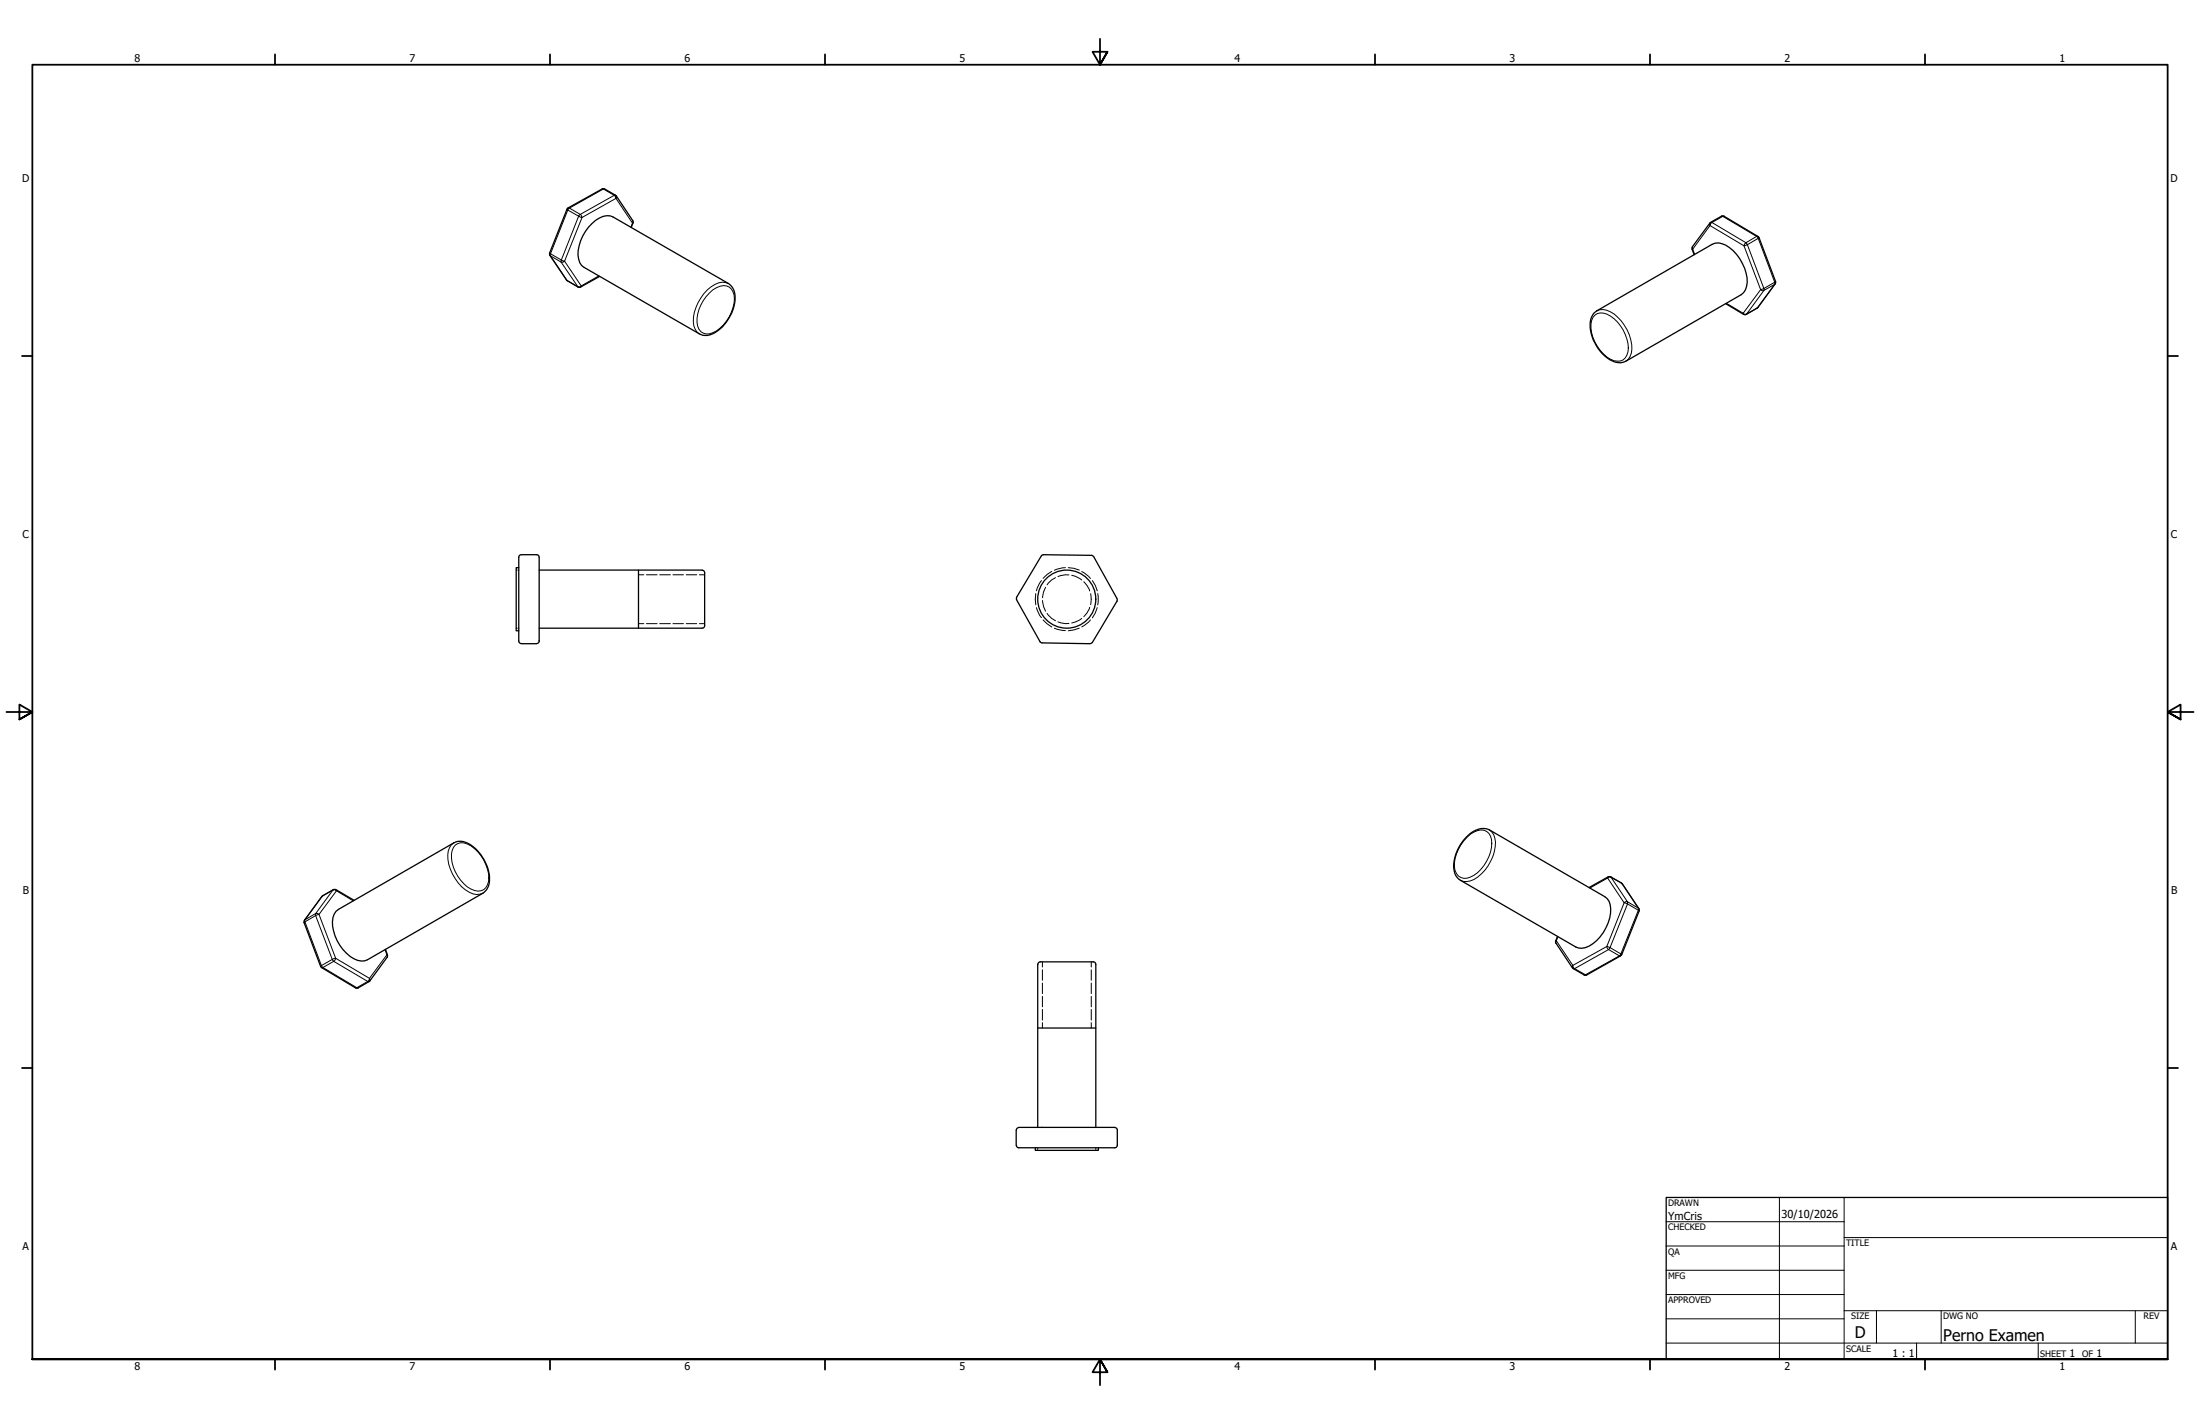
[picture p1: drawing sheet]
<svg xmlns="http://www.w3.org/2000/svg" width="864mm" height="559mm" viewBox="0 0 864 559" stroke-linecap="round" stroke-linejoin="round" font-family="sans-serif">
<!-- layer: Hidden (ANSI) -->
<g fill="none" stroke="#000" stroke-width=".39">
<path d="M202.6 223.7h.3M203.3 223.7h.3M406.6 232.9v4.5M406.8 238.4l1.3 3.1 .7 .9M408.8 227.8l-.7 1-1.3 3M412.9 224.2l-1.9 1.2-1.6 1.5M418.2 222.8l-4.3 1M419.4 222.8l2.1 .2 2.2 .7M424.6 224.3l2.8 1.9 .7 .8M428.8 227.8l1.2 1.9 .7 2.1M430.7 238.4l-.7 2.1-1.2 1.9M430.9 232.9v4.5"/>
<path d="M202.6 246.5h.3M203.3 246.5h.3M409.4 243.3l3.5 2.8M413.9 246.5l1.1 .5 3.2 .5M423.7 246.5l-4.3 1M428.1 243.3l-.7 .8-2.8 1.9M407.4 450.4v.4M407.4 451.1v.3M430.1 450.4v.4M430.1 451.1v.3"/>
</g>
<!-- layer: Hidden Narrow (ANSI) -->
<g fill="none" stroke="#000" stroke-width=".39">
<path d="M250.6 225.6h2.1M253.7 225.6h4.2M259 225.6h4.1M264.2 225.6h4.1M269.4 225.6h4.1M274.6 225.6h2M409.3 235.6l.3 2.4 .8 1.8M410.4 230.4l-.8 1.9-.3 2.3M414.3 226.7l-1.4 .8-1.9 2M419.6 225.6h-1.3l-3 .7M420.7 225.7l1.4 .4 2.5 1.5M425.4 228.3l1.3 1.4 1 2.2"/>
<path d="M427.7 238.3l-1 2.3-1.3 1.4M428.1 233l.3 2.1-.3 2.2M250.6 244.7h2.1M253.7 244.7h4.2M259 244.7h4.1M264.2 244.7h4.1M269.4 244.7h4.1M274.6 244.7h2M411 240.7l1.9 2 1.4 .9M415.3 244l3 .7h1.3M424.6 242.7l-2.5 1.4-1.4 .4M409.2 377.4v2.1"/>
<path d="M428.4 377.4v2.1M409.2 380.6v4.1M409.2 385.8v4.1M409.2 391v4.1M409.2 396.1v4.2M428.4 380.6v4.1M428.4 385.8v4.1M428.4 391v4.1M428.4 396.1v4.2M409.2 401.3v2.1M428.4 401.3v2.1"/>
</g>
<!-- layer: Visible (ANSI) -->
<g fill="none" stroke="#000" stroke-width=".51">
<path d="M237.3 74.2h-1l-13.3 7.4-.4 .5M237.4 74.2l4.2 2.4M241.6 76.6l6.8 10 .1 .9-.7 1.8M215.8 99.3l.1 .9M222.6 82.1l-6.8 17.2M232.4 87.7a7.3 7.3 0 0 1 8.3-2.5l45.2 26.1a8.1 8.1 0 0 1 2.1 9.5 14.8 14.8 0 0 1-10.5 10.8h-1.6l-1.4-.6-45.3-26.1a7.5 7.5 0 0 1-1.9-8.4 17.8 17.8 0 0 1 5.1-8.8zM664.2 97.8l.8 2.1M671.5 87.3l-7.2 9.5v1M675.8 84.8h.9M675.8 84.8l-4.3 2.4M676.7 84.8l13.7 8.3 6.6 17.3-.2 1-7 9.5M215.8 100.2l6.6 9.8 4.5 2.6"/>
<path d="M235.4 108.5l-7.5 4.2-1-.1M677.4 119.1l7.3 4.4 .8-.1 4.2-2.5M625.7 122.9l1.1-.9 45.3-26.1a7.4 7.4 0 0 1 8.2 2.5 16.5 16.5 0 0 1 5.3 14l-.4 1.3-1.7 1.9-45.3 26.1a7.4 7.4 0 0 1-8.5-2.2 15.9 15.9 0 0 1-5.2-14.5zM210.6 217.7h-6a.99 .99 0 0 0-1 1v32.9M210.7 217.7a.99 .99 0 0 1 .9 1v32.9M429.3 218.4l-.9-.5-19.3-.1-10 16.5v1M429.3 218.4l9.2 16.5M203.6 222.8h-1v24.7h1M211.6 223.7l64.4 .2 .6 .8v20.8l-.3 .7-.7 .3h-64M250.6 223.7v22.8M399 235.3l9.6 16.8 19.3 .5M438.5 234.9v1l-9.7 16.2"/>
<path d="M203.6 251.6l.3 .7 .7 .2M204.7 252.6h5.9M211.6 251.6l-.2 .7-.7 .2M428.8 252.1l-.9 .4M576.1 328a7.8 7.8 0 0 1 8.6-2.3l45.2 26.2a7.3 7.3 0 0 1 2 8.3 16.7 16.7 0 0 1-9.5 11.7l-2.7 .1-1.1-.4-45.3-26.2a7.3 7.3 0 0 1-2.3-8.5 18.1 18.1 0 0 1 5.1-8.9zM126.3 351.9l-6.8 9.2-.1 1 6.6 17.3 13.6 8.3M126.6 351.6l-.3 .3M130.9 349.1h1l7.1 4.2M130.9 349.1l-4.3 2.4M131.9 357.6l46.2-26.8a6.8 6.8 0 0 1 7.8 1.6 16.4 16.4 0 0 1 5.9 15.1l-.7 1.4-1.6 1.6-45.2 26.1a7.3 7.3 0 0 1-8.3-2.5 16.6 16.6 0 0 1-5.3-14zM631.3 344.1l-7.5 4.2M631.3 344.1h1l4.2 2.4"/>
<path d="M636.5 346.6l.3 .3M636.8 346.8l6.5 9.8M643.3 356.5l.1 1-6.8 17.1M151.3 372.6l.8 2.8-6.9 9.5-4.6 2.8h-1M407.4 378.4v64M408.4 377.4h20.8l.9 .6v64.4M408.4 377.4l-.7 .3-.3 .7M610.7 369.2l.1 1 6.5 9.7M611.4 367.5l-.7 1.8M617.3 379.8l.3 .3M636.6 374.6l-.5 .5-13.2 7.5M617.6 380.1l4.3 2.5"/>
<path d="M621.8 382.6h1M407.4 403.4h22.7M398.9 443.4l.1 6 .3 .7 .6 .3h37.7M399.9 442.4h37.7M400 442.5l-.7 .3-.3 .7M406.4 450.4v1h24.8v-1M437.6 442.5l.7 .3 .3 .7M438.6 443.4v6l-.3 .7-.7 .3"/>
<circle cx="418.7" cy="235.1" r="11.4"/>
</g>
<!-- layer: Visible Narrow (ANSI) -->
<g fill="none" stroke="#000" stroke-width=".39">
<path d="M236.3 74.2h1.1M241.6 76.6h-.5l.7 1.3 .1-1M215.8 99.3l.3 .3v.8M223 81.6l.5 .1-.6 .7-.3-.3M223.5 81.7l13.4-7.5 4.2 2.4-13.3 7.5zM227.1 84.8l-4.2-2.4-6.8 17.2 4.2 2.4M227.1 84.8l-6.8 17.2M227.4 84.4l.4-.3 .3 .3 .4 .9-1.4-.5zM248.3 87.6l-6.5-9.7-13.3 7.4-6.9 17.2 6.6 9.7 6.9-3.9M248.3 87.6l-.7 1.6M248.4 86.6l-.1 1M248.5 87.5l-.2 .1"/>
<path d="M664.3 96.8l.2 1h-.3M665.2 99.8l-.7-2 6.8-9.3 13.3 8 6.5 17.2-6.8 9.2-6.6-3.9M671.5 87.2l.5 .1-.7 1.2-.1-.9M672 87.3l4.3-2.4 13.2 7.9-4.1 2.4zM675.8 84.8h.9M685 95.6l.4-.4 .5 .8-1.3 .5zM685.9 96l4.3-2.5 6.5 17.2-4.3 2.5zM690.1 92.8h-.6l.7 .7 .3-.2M215.8 100.2l.3 .2M216.1 100.4l4.2 2.5 6.5 9.6M216.1 100.4l6.5 9.6 4.2 2.5M220.3 102l1.3 .5-.4 .3-.9 .1z"/>
<path d="M222.4 109.9l.3 .3M226.8 112.5l.5 .1 .9-.4-.3 .4M226.8 112.5l.1 .1M278.5 114.9a6.7 6.7 0 0 1 7.8-2.3 6.9 6.9 0 0 1 1.4 8.2 14.5 14.5 0 0 1-9.2 10.2 4.1 4.1 0 0 1-4.9-4.4 15.5 15.5 0 0 1 4.9-11.7zM285.9 111.3a6.2 6.2 0 0 0-6.8 1.3 17.3 17.3 0 0 0-6.7 15.2l1.2 2.4 .9 .8M691.1 113.7l1.3-.5 .1 .5-.5 .4zM696.7 111.6l-4.3 2.4-6.8 9.3M696.7 111.6l-6.8 9.2-4.3 2.5M696.8 111.4l-.1 .2M697 110.4l-.3 .3v.9M626 123.7a4.8 4.8 0 0 1 6.1 .3 15.6 15.6 0 0 1 7 14 4.3 4.3 0 0 1-7 3 15.4 15.4 0 0 1-7.3-15.2zM626.8 122a7.3 7.3 0 0 1 8.3 2.5 16.6 16.6 0 0 1 5.3 14l-1.2 2.5-1 .7"/>
<path d="M685.6 123.3l-.4 .1-.9-.5 .2 .5M685.6 123.3l-.1 .1M690.1 120.6l-.4 .3M178.1 330.8a7.3 7.3 0 0 0-2 8.4 16.7 16.7 0 0 0 9.6 11.6l1.4 .2 2.4-.5M178.8 331.6a5.7 5.7 0 0 1 7.4 1.4 15.8 15.8 0 0 1 5.6 13 4.3 4.3 0 0 1-7 2.9 15.2 15.2 0 0 1-7.3-15.1zM575.9 328.5a6.6 6.6 0 0 1 7.7-2.2 7.1 7.1 0 0 1 1.5 8.1 14.5 14.5 0 0 1-9.2 10.2 4.2 4.2 0 0 1-5-4.4 15.9 15.9 0 0 1 5-11.7zM584.7 325.7a7.5 7.5 0 0 1 1.9 8.4 16.5 16.5 0 0 1-9.4 11.6l-2.8 .2-1.1-.5M124 358.5l1.2 .3-1.3 .5zM126.6 351.5l-.3 .4M130.7 349.2l-4.2 2.5-6.8 9.2 4.3-2.4M130.7 349.2l-6.7 9.3M130.9 349.1l-.2 .1"/>
<path d="M131.9 349.1l.2 .5-1.4-.4M138.7 353.5l-6.6-3.9-6.9 9.2 6.6 17.2 13.2 7.9 6.9-9.3M624.1 348.5l7-3.9 6.4 9.7-6.8 17.1-13.3 7.4-6.5-9.6-.2 .1M631.3 344.1l-.2 .5 .9-.5 .4 .1M632.3 344.1l.1 .1M632.4 344.2l4.3 2.4 6.4 9.8M632.4 344.2l6.5 9.7M636.5 346.5l.3 .3M637.5 354.3l.5-.4h.9v.8zM638.9 353.9l4.2 2.5M638.9 354.7l4.2 2.5-6.8 17.1-4.3-2.4zM643.1 356.4v.8l.3 .2"/>
<path d="M643.1 356.4l.2 .2M119.5 361.1l.2-.2v.9l-.3 .3M119.7 361.8l4.2-2.5 6.5 17.2-4.2 2.4zM125.9 379.2l.3-.3 .5 .8h-.4M126.7 379.7l4.3-2.4 13.3 7.8-4.2 2.5zM130.4 376.5l1.4-.5-.8 1.3zM151.1 372.7l.8 1.9M151.9 374.6l.1 1.1M151.9 374.6l.2 .1M611.6 367.5l-.9 2.2 .1 .4M617.3 379.9l.1-1.1 .7 1.3h-.5M630.7 371.4l1.3 .5-.6 .7z"/>
<path d="M636.6 374.6l-.3-.3-.6 .8h.4M139.6 387.7h1M145.2 384.9l-.2-1-.7 1.2 .5 .1M618.1 380.1l13.3-7.5 4.3 2.5-13.3 7.4zM621.9 382.6h1"/>
</g>
<!-- layer: Border (ANSI) -->
<g fill="none" stroke="#000" stroke-width=".7">
<path d="M431.8 15.2v10.2l-2.9-5.1h5.8l-2.9 5.1 2.9-5.1M107.9 21.3v4.1M215.9 21.3v4.1M323.8 21.3v4.1M539.8 21.3v4.1M647.7 21.3v4.1M755.6 21.3v4.1M8.6 139.7h4.1M850.9 139.7h4.1M2.5 279.4h10.2l-5.1-2.9v5.8l5.1-2.9-5.1 2.9M861.1 279.4h-10.2l5.1-2.9v5.8l-5.1-2.9 5.1 2.9M8.6 419.1h4.1"/>
<path d="M850.9 419.1h4.1M12.7 533.4v-508h838.2v508h-838.2h838.2M107.9 533.4v4.1M215.9 533.4v4.1M323.8 533.4v4.1M434.7 538.5l-2.9-5.1 2.9 5.1h-5.8l2.9-5.1v10.2M539.8 533.4v4.1M647.7 533.4v4.1M755.6 533.4v4.1"/>
</g>
<!-- layer: Title (ANSI) -->
<g fill="none" stroke="#000" stroke-width=".39">
<path d="M654 479.4h69.9M698.5 469.9v63.5M723.9 469.9v63.5M654 488.9h69.9M654 498.5h69.9M723.9 485.6h127M654 508h69.9M654 517.5h69.9M723.9 514.3h127M736.6 514.3v12.7M762 514.3v12.7M838.2 514.3v12.7"/>
<path d="M654 527h196.9M752.3 527v6.4M800.1 527v6.4"/>
</g>
<path d="M654 469.9h196.9v63.5h-196.9z" fill="none" stroke="#000" stroke-width=".51"/>
<g font-size="6.3">
<text x="728.1" y="524.9">D</text>
<text x="762.8" y="526.2">Perno Examen</text>
</g>
<g font-size="4.3">
<text x="654.8" y="478.6">YmCris</text>
<text x="699.3" y="478">30/10/2026</text>
</g>
<g font-size="4.2">
<text x="52.8" y="24.4">8</text>
<text x="160.8" y="24.4">7</text>
<text x="268.7" y="24.4">6</text>
<text x="376.7" y="24.4">5</text>
<text x="484.6" y="24.4">4</text>
<text x="592.6" y="24.4">3</text>
<text x="700.5" y="24.4">2</text>
<text x="808.5" y="24.4">1</text>
<text x="8.8" y="71.4">D</text>
<text x="852" y="71.4">D</text>
<text x="8.9" y="211.1">C</text>
<text x="852.2" y="211.1">C</text>
<text x="9" y="350.8">B</text>
<text x="852.2" y="350.8">B</text>
<text x="8.9" y="490.5">A</text>
<text x="852.2" y="490.5">A</text>
<text x="742.9" y="532.6">1 : 1</text>
<text x="812.4" y="532.6">1</text>
<text x="823" y="532.6">1</text>
<text x="52.8" y="537.5">8</text>
<text x="160.8" y="537.5">7</text>
<text x="268.7" y="537.5">6</text>
<text x="376.7" y="537.5">5</text>
<text x="484.6" y="537.5">4</text>
<text x="592.6" y="537.5">3</text>
<text x="700.5" y="537.5">2</text>
<text x="808.5" y="537.5">1</text>
</g>
<g font-size="3.5">
<text x="654.8" y="473.2">DRAWN</text>
<text x="654.8" y="482.8">CHECKED</text>
<text x="724.7" y="488.9">TITLE</text>
<text x="654.8" y="492.3">QA</text>
<text x="654.8" y="501.8">MFG</text>
<text x="654.8" y="511.4">APPROVED</text>
<text x="726.7" y="517.7">SIZE</text>
<text x="762.8" y="517.7">DWG NO</text>
<text x="841.4" y="517.7">REV</text>
<text x="724.7" y="530.4">SCALE</text>
<text x="800.9" y="532.6">SHEET</text>
<text x="817.4" y="532.6">OF</text>
</g>
</svg>
